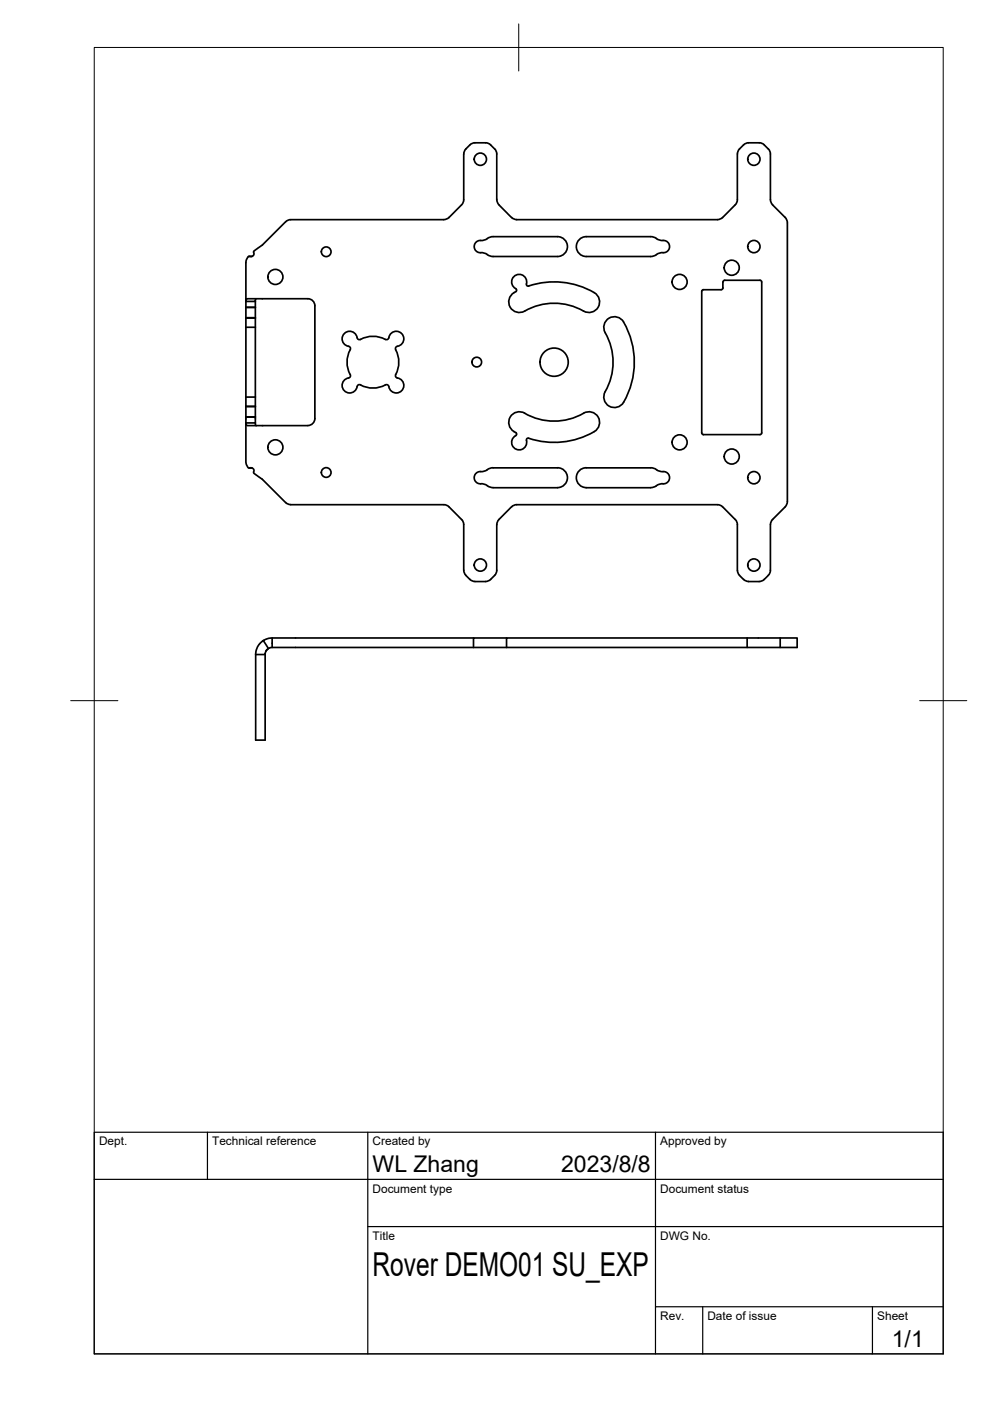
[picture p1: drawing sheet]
<svg xmlns="http://www.w3.org/2000/svg" width="210mm" height="297mm" viewBox="0 0 210 297" stroke-linecap="round" stroke-linejoin="round" font-family="sans-serif">
<!-- layer: Visible -->
<g fill="none" stroke="#000" stroke-width=".36">
<path d="M98.8 31.6l-.5 1v9.8l-.1 .5-.3 .5M99.6 30.7l-.8 .9M103 30.3h-2.6l-.8 .4M103 30.3l.5 .1 .5 .3M104 30.7a2.79 2.79 0 0 1 1.3 1.6v10.1l.5 1M156.3 32.6v10l-.4 .8-2.7 2.8M157.6 30.7a2.84 2.84 0 0 0-1.2 1.6v.3M157.7 30.7l.4-.3 .6-.1h2.6l.7 .4M162 30.7a2.79 2.79 0 0 1 1.3 1.6l.1 10.3 .4 .8 2.9 2.9 .2 1v59M52.8 54.3h.7M60.6 47l-5 5-1.8 1.2v.7l-.1 .3-.4 .2h-.6l-.4 .6-.2 .5v8.4l.1-.4 .3-.2h12.8a1.49 1.49 0 0 1 1.5 1.5v23.9a1.52 1.52 0 0 1-1.5 1.5h-12.8l-.3-.1-.1-.4v8.4l.2 .5 .4 .6h.6l.4 .2 .1 .2v.7l1.8 1.3 5 5M61.6 46.6h32.5"/>
<path d="M61.6 46.6l-.5 .1-.5 .3M95.2 46.1l-.5 .3-.6 .2M97.9 43.4l-2.7 2.8M101 51.3a2.27 2.27 0 0 1 1.7-.4l1.2-.6 .7-.1h13.6a2.11 2.11 0 0 1 2.1 2.1 2.11 2.11 0 0 1-2.1 2.1h-13.7l-.6-.1-1.6-.7a1.35 1.35 0 0 1-1.6-.6 1.35 1.35 0 0 1 .3-1.7zM105.8 43.4l2.7 2.8M108.5 46.1l.5 .3 .5 .2M109.5 46.6h42.6M137.9 50.2h-13.6a2.11 2.11 0 0 0-2.1 2.1 2.11 2.11 0 0 0 2.1 2.1h13.6M138 50.2l.6 .1 1.6 .7a1.35 1.35 0 0 1 1.8 1.3 1.35 1.35 0 0 1-1.8 1.3l-1.6 .7-.6 .1M153.2 46.1l-.5 .3-.6 .2M52.1 65.2h2M52.1 67.4h2"/>
<path d="M52.1 69.4h2M52.1 65.1h2M54.3 63.3l-.2 .6h-2v25.8h2v-25.8M75.7 71.6a1.61 1.61 0 0 0-1.7-1.3 1.61 1.61 0 0 0-1.5 1.6 1.61 1.61 0 0 0 1.5 1.6l.3 .3a6.2 6.2 0 0 0 0 5.9l-.1 .3a1.68 1.68 0 0 0-1.6 1.4 1.68 1.68 0 0 0 1 1.8 1.6 1.6 0 0 0 2.1-1.2M75.7 71.6l.3 .4h.4M81.7 72a5.5 5.5 0 0 0-5.3 0M81.7 72l.6-.1a1.68 1.68 0 0 1 1.4-1.6 1.68 1.68 0 0 1 1.8 1 1.79 1.79 0 0 1-1.5 2.3l-.2 .2a6.4 6.4 0 0 1 0 5.9l.2 .3a1.68 1.68 0 0 1 1.6 1.4 1.68 1.68 0 0 1-1 1.8 1.79 1.79 0 0 1-2.3-1.5l-.6-.1M109 62.1a2.25 2.25 0 0 0-.8 3 2.25 2.25 0 0 0 3 .9 12.5 12.5 0 0 1 12.5 0M109.3 61.2a.48 .48 0 0 1 .2 .6 .48 .48 0 0 1-.5 .2M109.3 61.2a1.62 1.62 0 0 1-.6-2.2 1.62 1.62 0 0 1 2.1-.7 1.62 1.62 0 0 1 .8 2.1l.3 .3a17.3 17.3 0 0 1 14.1 1.3M126 62.1a2.25 2.25 0 0 1 .8 3 2.25 2.25 0 0 1-3.1 .9M52.1 84.2h2"/>
<path d="M52.1 86.2h2M52.1 88.4h2M52.1 86.1h2M52.8 99.2h.7M54.1 89.7l.2 .5M76.4 81.6h-.4l-.3 .4M81.7 81.6a5.5 5.5 0 0 1-5.3 0M109 91.5l.2 .1a.4 .4 0 0 1 .3 .3 .4 .4 0 0 1-.2 .5M123.7 87.6a12.8 12.8 0 0 1-13-.2 2.25 2.25 0 0 0-2.7 1.3 2.25 2.25 0 0 0 1 2.8M123.7 87.6a2.25 2.25 0 0 1 3.1 .8 2.25 2.25 0 0 1-.8 3.1M126 91.5a17.2 17.2 0 0 1-14.1 1.4l-.3 .3a1.62 1.62 0 0 1-.8 2 1.62 1.62 0 0 1-2.1-.7 1.62 1.62 0 0 1 .6-2.1M128.3 83a2.25 2.25 0 0 0 .8 3.1 2.25 2.25 0 0 0 3.1-.8 16.8 16.8 0 0 0-.3-17.5 2.26 2.26 0 0 0-3-.2 2.26 2.26 0 0 0-.6 2.9 12.5 12.5 0 0 1 0 12.5"/>
<path d="M137.9 99.2h-13.6a2.11 2.11 0 0 0-2.1 2.1 2.11 2.11 0 0 0 2.1 2.1M138 99.2l.6 .1 1.6 .7a1.35 1.35 0 0 1 1.8 1.3 1.35 1.35 0 0 1-1.8 1.3l-1.6 .7-.6 .1M148.8 91.8l.4 .3h11.9l.4-.3M148.8 91.8v-30.2l.3-.2h4l.2-.3v-1.5l.3-.2h7.5l.4 .4v32M60.6 106.5l.5 .4 .5 .1M61.6 107h32.5M94.1 107l.6 .1 .5 .3M95.2 107.4l2.7 2.8M97.9 110.2l.3 .4 .1 .6v9.7l.2 .6 .3 .5M104.5 103.4h13.7M104.6 103.4l-.7-.1-1.6-.7a1.35 1.35 0 0 1-1.8-1.3 1.35 1.35 0 0 1 1.8-1.3l1.9-.8h14a2.11 2.11 0 0 1 2.1 2.1 2.11 2.11 0 0 1-2.1 2.1M105.8 110.2l2.7-2.8 .5-.3 .5-.1h42.9l.8 .4 2.7 2.8 .4 .7v10"/>
<path d="M105.8 110.2l-.3 .4-.2 .6v10a2.88 2.88 0 0 1-1.3 1.7l-.5 .3-.5 .1M124.3 103.4h13.6M166.9 106.3l-.2 .9-2.9 3-.4 .7-.1 10.3a2.84 2.84 0 0 1-1.3 1.6l-1 .5h-2.6a2.94 2.94 0 0 1-1.6-1.3l-.4-1.1M54.2 138.8v18.1h2v-18.1M55.8 135.8l1.1 1.7 .8-.2M56.9 137.5l-.5 .5-.2 .8h-2M57.7 135.3l-1.5 .3-1.1 .8-.7 1.4-.2 1M98.8 122a2.94 2.94 0 0 0 1.6 1.3h2.6M100.4 135.3h-42.7v2h111.3v-2h-3.6v2M107.4 135.3h-7v2M158.4 135.3h-51v2M165.4 135.3h-7v2"/>
<circle cx="101.8" cy="33.8" r="1.3"/>
<circle cx="159.8" cy="33.8" r="1.3"/>
<circle cx="58.4" cy="58.7" r="1.6"/>
<circle cx="69.2" cy="53.4" r="1.03"/>
<circle cx="144.1" cy="59.8" r="1.6"/>
<circle cx="155.1" cy="56.8" r="1.6"/>
<circle cx="159.8" cy="52.3" r="1.3"/>
<circle cx="101.1" cy="76.8" r="1.03"/>
<circle cx="117.5" cy="76.8" r="3"/>
<circle cx="58.4" cy="94.8" r="1.6"/>
<circle cx="144.1" cy="93.8" r="1.6"/>
<circle cx="155.1" cy="96.8" r="1.6"/>
<circle cx="69.2" cy="100.2" r="1.03"/>
<circle cx="101.8" cy="119.8" r="1.3"/>
<circle cx="159.8" cy="101.3" r="1.3"/>
<circle cx="159.8" cy="119.8" r="1.3"/>
</g>
<!-- layer: BORDER -->
<path d="M20 10.1h180v276.9h-180zM110 5.1v10M15 148.6h10M195 148.6h10" fill="none" stroke="#000" stroke-width=".21"/>
<!-- layer: TITLEBLOCK -->
<path d="M20 240.1h180v46.9h-180zM20 250h180M44 240.1v9.9M78 240.1v46.9M139 240.1v46.9M78 260.1h122M139 277.1h61M149 277.1v9.9M185 277.1v9.9" fill="none" stroke="#000" stroke-width=".25"/>
<text font-size="7" x="79" y="270.6">Rover DEMO01 SU_EXP</text>
<g font-size="4.9">
<text x="79" y="248.5">WL Zhang</text>
<text x="119" y="248.5">2023/8/8</text>
<text x="189.1" y="285.7">1/1</text>
</g>
<g font-size="2.5">
<text x="21" y="242.9">Dept.</text>
<text x="45" y="242.9">Technical reference</text>
<text x="79" y="242.9">Created by</text>
<text x="140" y="242.9">Approved by</text>
<text x="79" y="252.8">Document type</text>
<text x="140" y="252.8">Document status</text>
<text x="79" y="262.9">Title</text>
<text x="140" y="262.9">DWG No.</text>
<text x="140" y="279.9">Rev.</text>
<text x="150" y="279.9">Date of issue</text>
<text x="186" y="279.9">Sheet</text>
</g>
</svg>
